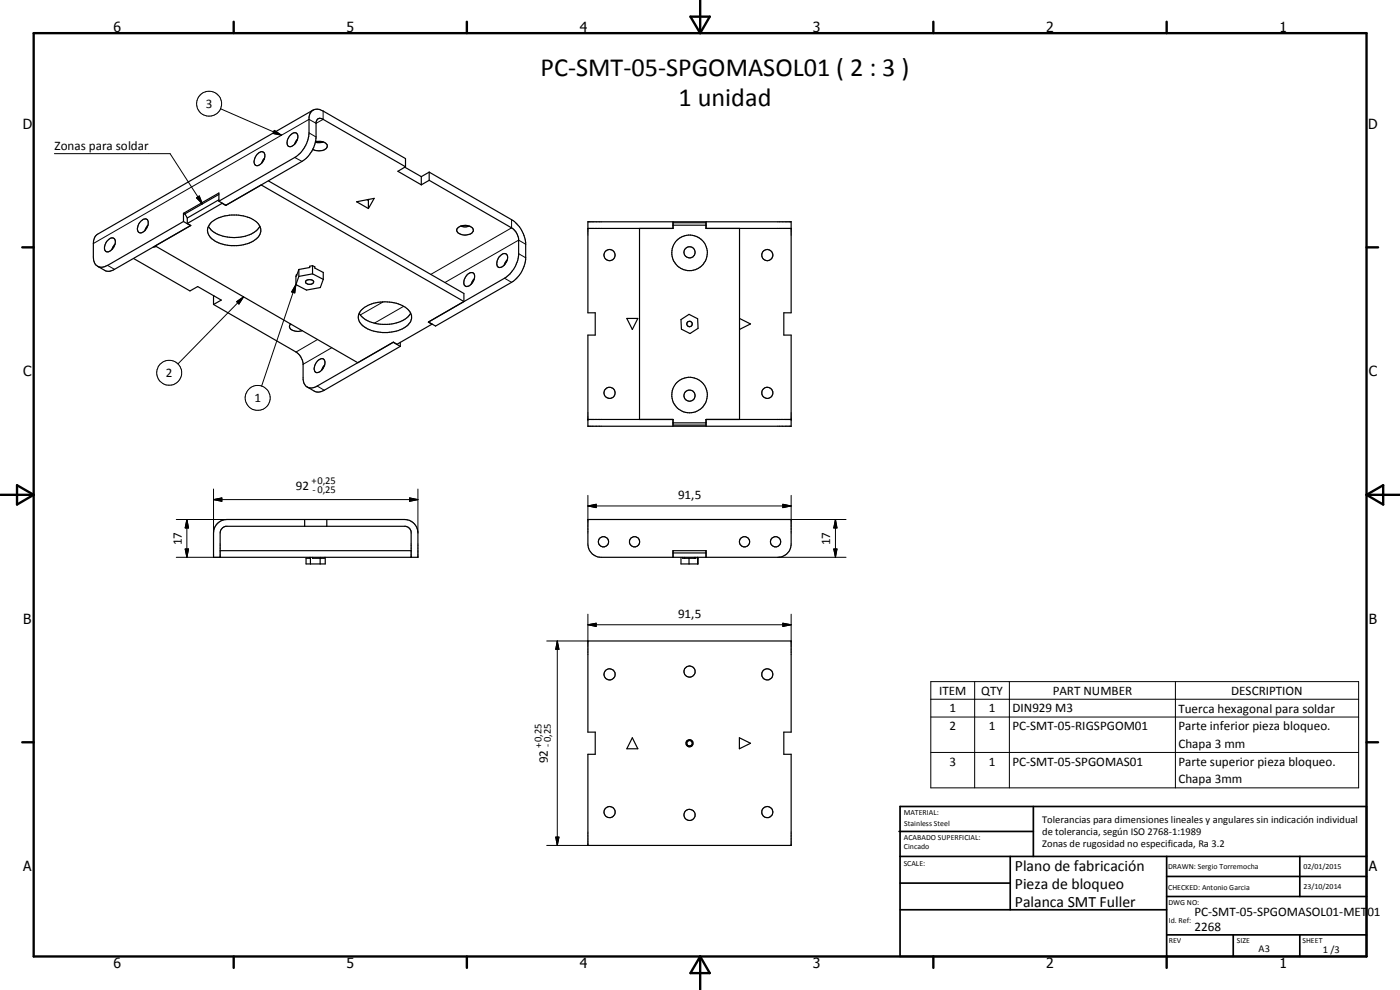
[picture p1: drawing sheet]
<svg xmlns="http://www.w3.org/2000/svg" width="420mm" height="297mm" viewBox="0 0 420 297" stroke-linecap="round" stroke-linejoin="round" font-family="sans-serif">
<g fill="none" stroke="#000" stroke-width=".35">
<path d="M94 33l-65 37.5-.9 1.6-.1 5 .4 1.7 .9 1.1M65.7 58.3l-10.2 5.9 .7 1.2M65.7 59.9l-9.5 5.5M77.2 46.3a1.27 1.27 0 0 1 2.2-.3 3 3 0 0 1-2.4 3.7 1.59 1.59 0 0 1-.4-2.5zM78.4 55.5l60.8 35M79.4 47.5l-.9 1.5M80.5 54.3l58.7 33.8v2.4M87.1 40.6a1.34 1.34 0 0 1 2.2-.3 3.1 3.1 0 0 1-2.2 3.7 1.38 1.38 0 0 1-.8-2.1zM89.3 41.7l-.9 1.6M94.7 42.5a2.76 2.76 0 0 1 3.5 1.3 2.89 2.89 0 0 1-4.1 1.2l-.2-.2M97.1 42.6l-1.1 .2-1.4-.1M110.2 59.9l.4 .2"/>
<path d="M110.7 59.8l-.1 .3M121.5 50.2l4.9 2.8M121.7 50l-24.7-14.2a1.26 1.26 0 0 0-1.4-.2 1.26 1.26 0 0 0-.7 1.1v4.4a9.2 9.2 0 0 1-4.3 7.3l-22.9 13.2M121.7 50v-2.4l-24.7-14.3a2.55 2.55 0 0 0-2.8-.4 2.55 2.55 0 0 0-1.5 2.4v4.6a9.4 9.4 0 0 1-4.2 7.3l-22.8 13.2M121.7 50l-2.3 1.4 7 4.1M126.4 53v2.5M128.8 51.6l24.7 14.3a9.4 9.4 0 0 1 4.3 6.9v5.1a9.4 9.4 0 0 1-4.3 6.8l-22.8 13.1-2.1-1.2 22.8-13.1a9.8 9.8 0 0 0 4.2-6.9v-4.9a4.9 4.9 0 0 0-2.1-3.3l-24.7-14.3M128.8 51.6l-2.4 1.4M128.8 54.1l-2.4 1.4M128.8 51.6v2.5M32 72.4a1.55 1.55 0 0 1 2.4-.7 2.91 2.91 0 0 1-2.4 3.9 1.64 1.64 0 0 1-.3-2.5zM33.9 74l.2 .1"/>
<path d="M34.5 73.3l-.9 1.5M40.1 77.6l16.9 9.7 2.3-1.3 7.1 4-2.3 1.4M42.2 66.5a1.25 1.25 0 0 1 1.1-.8 1.25 1.25 0 0 1 1.2 .7 3 3 0 0 1-2.6 3.4 1.64 1.64 0 0 1-.3-2.4zM44.4 67.6l-.9 1.6M46.6 73.8l60.8 35 10.7-6.1 1.1 .6 10.4-6M46.9 74l-.9 .2M55.1 66.5l-22.8 13.1a2.95 2.95 0 0 1-3 .3M55.1 64v2.5M55.1 66.5l2.1 1.1M55.1 64l.5 .3M56.2 67.1l1.1 .5-22.9 13.2a2.76 2.76 0 0 1-3 .3l-2.1-1.2M56.2 65.4v1.7"/>
<path d="M62.6 67.9a8.5 8.5 0 0 0 7.7 3.4 9.2 9.2 0 0 0 7.5-3l.2-.4M63.3 66.8a11.6 11.6 0 0 1 13.9 0 3.4 3.4 0 0 1-1.3 5.6 11.9 11.9 0 0 1-12.6-1 3 3 0 0 1 0-4.6zM65.7 60.4l2.1 1.2M65.7 60.4v-2.5l-10.6 6.1M66.7 61l-10.5 6.1M66.7 61h.1M66.7 61l1 .6M67.7 61.6h.1M93.8 79.7v2.5M93.8 79.7l-.8 .2v.4l-3.3 .6M93.8 79.7l.7 .4v.3l2.5 1.3v2.1M107 60.5l5.3-1-1.7 3.1z"/>
<path d="M110.6 60.1v2.5M137.4 68.4a3.1 3.1 0 0 1 4.6 .4l.1 .5a3.2 3.2 0 0 1-4.1 .8 1.06 1.06 0 0 1-.6-1.7zM138.2 67.9l1 .2 1.7-.2M149.8 77.1a1.55 1.55 0 0 1 2.3-.7 2.97 2.97 0 0 1-2.3 3.9 2.06 2.06 0 0 1 0-3.2zM152.2 78l-.9 1.5M176.4 66.5h61v27.4h-2.2v6.6h2.2v27.4h-61v-27.4h2.2v-6.6h-2.2zM191.9 68.5v57.4M202 66.5v2h-25.6M202 67.6h9.9M202 66.8h9.9M211.9 66.5v2h25.5M221.9 68.5v57.4"/>
<path d="M64.1 91.4l24.7 14.2a4.9 4.9 0 0 1 2.2 3.4v4.8a2.52 2.52 0 0 0 1.4 2.5 2.52 2.52 0 0 0 2.8-.5l22.8-13.1 2.1 1.2M64.3 88.8l-.2 .1v2.5M87.2 97.2a1.37 1.37 0 0 0 0 1.5 1.37 1.37 0 0 0 1.3 .7h1.2l1-.2M89 82.4l.1 .1M89 82.4l-.2 3M89.7 80.9l-.7 1.9v-.4M89.7 80.9v2M89.7 82.9l-.9 2.5M91.8 84.3a1.52 1.52 0 0 1 2.3 .3 1.36 1.36 0 0 1-1.2 .7 1.36 1.36 0 0 1-1.2-.8zM93.8 82.2l3.2 1.6M93.8 82.2l-4.1 .7M97 83.8l-.9 2.5-4.1 .7-3.2-1.6"/>
<path d="M107.8 94a7.9 7.9 0 0 0 7 3.3 8.9 8.9 0 0 0 8.4-3.3M108.3 93.2a11.5 11.5 0 0 1 12.9-1.3 3.3 3.3 0 0 1 2.3 3 3.3 3.3 0 0 1-1.8 3.2 11.7 11.7 0 0 1-13.1-.6 2.98 2.98 0 0 1-.3-4.3zM129.6 97.2v.1M139.2 90.5l-10.6 6.1 1 .7M140.1 82.5a1.22 1.22 0 0 1 1.3-.7 1.22 1.22 0 0 1 1 1 3.1 3.1 0 0 1-2.5 3.1 1.78 1.78 0 0 1-.2-2.8zM142.3 83.7l-.9 1.6M188.1 95.5h3.3l-1.6 3.3zM204.4 95.9l2.4-1.6 2.6 1.3 .1 2.9-2.4 1.6-2.6-1.3zM221.9 95.5l3.3 1.7-3.3 1.6M95.2 108.4a1.27 1.27 0 0 1 2.2-.3 2.85 2.85 0 0 1-2.6 3.6 2.42 2.42 0 0 1 .4-3.3zM97.4 109.5l-.9 1.6M120.1 103.9l-23.6 13.6-.8 .1-1.1-.1-2.4-1.4"/>
<path d="M120.1 102.7v1.2M176.4 125.9h25.6v2M202 126.9h9.9M202 127.6h9.9M237.4 125.9h-25.5v2M65.1 157.2l1.6-1.1 1.4-.2h53.3a4 4 0 0 1 4 4v7.3h-61.3v-7.8l.2-.9zM91.4 155.9v2M98.1 155.9v2M176.4 155.9h61v7.3a3.9 3.9 0 0 1-3.9 4h-53.1a4 4 0 0 1-4-4zM66.1 165.2h57.3M66.1 167.2v-7.6l.7-1.2 .9-.5h54l1 .5 .7 1.2v7.6M92.9 167.2v.3h-1v1.7h5.7v-2"/>
<path d="M93.2 167.2v2M93.8 167.2v.3h3.5v-.3M96.1 167.5v1.7M96.3 167.2v.3M202 167.2v-2h9.9v2M202 165.9h9.9M204.4 167.2v2h5.1l-.1-1.7M204.9 167.2v.3h3.9v-.3M205.4 167.2v.3M206.8 167.5v1.7M208.4 167.2v.3M209.4 167.2v2"/>
<path d="M176.4 192.3h61v27.4h-2.2v6.6h2.2v27.4h-61v-27.4h2.2v-6.6h-2.2zM189.8 221.4l1.6 3.3h-3.3zM221.9 221.4l3.3 1.6-3.3 1.7z"/>
<circle cx="182.9" cy="76.5" r="1.67"/>
<circle cx="206.9" cy="75.7" r="1.69"/>
<circle cx="207" cy="75.9" r="5.3"/>
<circle cx="230.3" cy="76.5" r="1.66"/>
<circle cx="206.9" cy="97.2" r=".82"/>
<circle cx="182.9" cy="117.9" r="1.67"/>
<circle cx="206.9" cy="118.5" r="5.3"/>
<circle cx="206.9" cy="118.7" r="1.66"/>
<circle cx="230.3" cy="117.9" r="1.67"/>
<circle cx="181.1" cy="162.5" r="1.54"/>
<circle cx="190.4" cy="162.5" r="1.53"/>
<circle cx="223.5" cy="162.6" r="1.54"/>
<circle cx="232.8" cy="162.6" r="1.54"/>
<circle cx="182.9" cy="202.3" r="1.66"/>
<circle cx="207" cy="201.5" r="1.66"/>
<circle cx="230.3" cy="202.4" r="1.67"/>
<circle cx="206.9" cy="223" r=".82"/>
<circle cx="206.9" cy="223" r="1.07"/>
<circle cx="182.9" cy="243.7" r="1.67"/>
<circle cx="206.9" cy="244.5" r="1.67"/>
<circle cx="230.3" cy="243.7" r="1.67"/>
</g>
<g fill="#000">
<circle cx="176.4" cy="125.9" r=".18"/>
<circle cx="237.4" cy="125.9" r=".18"/>
</g>
<g fill="none" stroke="#000" stroke-width=".3">
<path d="M66.2 32.6l18.2 8M82.3 39.1l2.1 1.5-2.5-.6zM92.7 39.9l2.2 1.2M97 33.3v2.5l-2.1 1.2-2.2-1.2-64.7 37.3M16.3 46.1h34.7l9.7 15.1M59 59.4l.8-.6 .9 2.4zM88.5 47.2l2.1 1.2M32.3 79.6l2.1 1.2M153.5 65.9v2.5l-24.2 13.9M155.6 76.1l2.2 1.2M157.8 73.3l-2.2-1.2-22 12.7M71 90.5l2.1-1.4-1.4 2.1z"/>
<path d="M73.1 89.1l-19.7 20.1M88.8 85.4l-.3 2.5-1-.3zM88.8 85.4l-10.3 30.4M115 90.6l-6.8 3.9M121.1 91.9l-8.7 5M151.4 83.5l2.1 1.2M95.2 115.8l2.1 1.3M95.3 101.9l-6.5 3.7M99.6 104.3l-8.6 5M52.9 155.9h15.2M56.1 155.9l.5 2.5h-1zM56.1 155.9v11.3"/>
<path d="M64.1 149.9l2.5-.5v1zM64.1 149.9h61.3M64.1 146.7v13.2M122.9 149.4l2.5 .5-2.5 .5zM125.4 146.7v13.2M176.4 151.8l2.5-.5v1zM176.4 151.8h61M176.4 148.6v7.3M234.9 151.3l2.5 .5-2.5 .5zM237.4 148.6v7.3h16.5M250.7 155.9l.5 2.5h-1zM250.7 155.9v11.3"/>
<path d="M52.9 167.2h13.2M55.6 164.7h1l-.5 2.5zM233.5 167.2h20.4M250.2 164.7h1l-.5 2.5zM167.2 192.3l.6 2.5h-1zM167.2 192.3v61.4M176.4 187.5l2.5-.5v1zM176.4 184.3v8h-12.3M176.4 187.5h61M234.9 187l2.5 .5-2.5 .5zM237.4 184.3v8M279.3 204.5h128.4v31.9h-128.4z"/>
<path d="M279.3 209.8h128.4M279.3 215.1h128.4M292.5 204.5v31.9M302.9 204.5v31.9M352.8 204.5v31.9M279.3 225.8h128.4M164.1 253.7h12.3M166.8 251.2h1l-.6 2.5z"/>
<circle cx="62.8" cy="31.1" r="3.8"/>
<circle cx="50.8" cy="111.9" r="3.8"/>
<circle cx="77.3" cy="119.4" r="3.8"/>
</g>
<g fill="none" stroke="#000" stroke-width=".71">
<path d="M10.1 9.9h400v277.1h-400zM70.1 6.5v3.4M140.1 6.5v3.4M207.2 5h5.8l-2.9 4.9zM210.1 0v9.9M280.1 6.5v3.4M350.1 6.5v3.4M6.7 74.2h3.4M410.1 74.2h3.5M.1 148.5h10M5.1 145.6l5 2.9-5 2.9zM410.1 148.5h10"/>
<path d="M410.1 148.5l5-2.9v5.8zM6.7 222.7h3.4M410.1 222.7h3.5M70.1 287v3.4M140.1 287v3.4M210.1 287v10M210.1 287l2.9 5h-5.8zM280.1 287v3.4M350.1 287v3.4"/>
</g>
<g fill="none" stroke="#000" stroke-width=".51">
<path d="M269.8 249.5h40.3M270.1 242h140v45h-140zM270.1 257h140M303.2 257v16M310.1 242v15M350.1 257v30M390.1 257v12M270.1 265h33.1M270.1 273h80M350.1 269h60M350.1 263h60M350.1 280.5h60"/>
<path d="M370.1 280.5v6.5M390.1 280.5v6.5"/>
</g>
<g fill="#000">
<path d="M59 59.4l.8-.6 .9 2.4zM82.3 39.1l2.1 1.5-2.5-.6zM71 90.5l2.1-1.4-1.4 2.1zM88.8 85.4l-.3 2.5-1-.3zM56.1 155.9l.5 2.5h-1zM64.1 149.9l2.5-.5v1zM122.9 149.4l2.5 .5-2.5 .5zM176.4 151.8l2.5-.5v1zM234.9 151.3l2.5 .5-2.5 .5zM250.7 155.9l.5 2.5h-1zM55.6 164.7h1l-.5 2.5zM250.2 164.7h1l-.5 2.5z"/>
<path d="M167.2 192.3l.6 2.5h-1zM176.4 187.5l2.5-.5v1zM234.9 187l2.5 .5-2.5 .5zM166.8 251.2h1l-.6 2.5z"/>
</g>
<g font-size="7.9">
<text x="162.3" y="22.9">PC-SMT-05-SPGOMASOL01 ( 2 : 3 )</text>
<text x="203.7" y="31.8">1 unidad</text>
</g>
<g font-size="4.7">
<text x="304.6" y="261.2">Plano de fabricación</text>
<text x="304.6" y="266.6">Pieza de bloqueo</text>
<text x="304.6" y="272">Palanca SMT Fuller</text>
</g>
<g font-size="4.2">
<text x="34" y="9.6">6</text>
<text x="104" y="9.6">5</text>
<text x="174" y="9.6">4</text>
<text x="244" y="9.6">3</text>
<text x="314" y="9.6">2</text>
<text x="384" y="9.6">1</text>
<text x="6.8" y="38.7">D</text>
<text x="410.6" y="38.7">D</text>
<text x="7" y="112.9">C</text>
<text x="410.8" y="112.9">C</text>
<text x="7" y="187.1">B</text>
<text x="410.8" y="187.1">B</text>
<text x="7" y="261.4">A</text>
<text x="410.8" y="261.4">A</text>
<text x="34" y="290.4">6</text>
<text x="104" y="290.4">5</text>
<text x="174" y="290.4">4</text>
<text x="244" y="290.4">3</text>
<text x="314" y="290.4">2</text>
<text x="384" y="290.4">1</text>
</g>
<g font-size="3.9">
<text x="61.8" y="32.4">3</text>
<text x="16.4" y="45">Zonas para soldar</text>
<text x="49.8" y="113.1">2</text>
<text x="76.4" y="120.7">1</text>
<text x="88.8" y="147.1">92</text>
<text x="203.5" y="149.7">91,5</text>
<text x="54.6" y="163.6" transform="rotate(-90 54.6 163.6)">17</text>
<text x="249.2" y="163.6" transform="rotate(-90 249.2 163.6)">17</text>
<text x="203.5" y="185.4">91,5</text>
<text x="281.8" y="208.4">ITEM</text>
<text x="294.5" y="208.4">QTY</text>
<text x="315.9" y="208.4">PART NUMBER</text>
<text x="369.5" y="208.4">DESCRIPTION</text>
<text x="284.9" y="213.7">1</text>
<text x="296.7" y="213.7">1</text>
<text x="303.9" y="213.7">DIN929 M3</text>
<text x="353.6" y="213.8">Tuerca hexagonal para soldar</text>
<text x="284.9" y="219.1">2</text>
<text x="296.7" y="219.1">1</text>
<text x="303.9" y="219.1">PC-SMT-05-RIGSPGOM01</text>
<text x="353.6" y="219.2">Parte inferior pieza bloqueo.</text>
<text x="353.6" y="224.5">Chapa 3 mm</text>
<text x="164.4" y="229" transform="rotate(-90 164.4 229)">92</text>
<text x="284.9" y="229.7">3</text>
<text x="296.7" y="229.7">1</text>
<text x="303.9" y="229.7">PC-SMT-05-SPGOMAS01</text>
<text x="353.6" y="229.8">Parte superior pieza bloqueo.</text>
<text x="353.6" y="235.1">Chapa 3mm</text>
<text x="358.5" y="275">PC-SMT-05-SPGOMASOL01-MET01</text>
<text x="358.5" y="279.4">2268</text>
</g>
<g font-size="3.1">
<text x="93.5" y="145.3">+0,25</text>
<text x="93.8" y="148">-0,25</text>
<text x="162.6" y="224.3" transform="rotate(-90 162.6 224.3)">+0,25</text>
<text x="165.3" y="224" transform="rotate(-90 165.3 224)">-0,25</text>
<text x="312.7" y="246.8">Tolerancias para dimensiones lineales y angulares sin indicación individual</text>
<text x="312.7" y="250.4">de tolerancia, según ISO 2768-1:1989</text>
<text x="312.7" y="254">Zonas de rugosidad no especificada, Ra 3.2</text>
<text x="377.7" y="285.6">A3</text>
<text x="397" y="285.9">1 /3</text>
</g>
<g font-size="2.4">
<text x="271.2" y="244.4">MATERIAL:</text>
<text x="271.3" y="252">ACABADO SUPERFICIAL:</text>
<text x="271.4" y="247.9">Stainless Steel</text>
<text x="271.3" y="254.6">Cincado</text>
<text x="271.2" y="259.7">SCALE:</text>
<text x="350.6" y="260.8">DRAWN: Sergio Torremocha</text>
<text x="391.2" y="260.6">02/01/2015</text>
<text x="350.6" y="267">CHECKED: Antonio Garcia</text>
<text x="391.2" y="266.7">23/10/2014</text>
<text x="350.6" y="271.4">DWG NO:</text>
<text x="350.8" y="276.9">Id. Ref:</text>
<text x="350.8" y="282.8">REV</text>
<text x="371.2" y="282.9">SIZE</text>
<text x="390.9" y="282.9">SHEET</text>
</g>
</svg>
